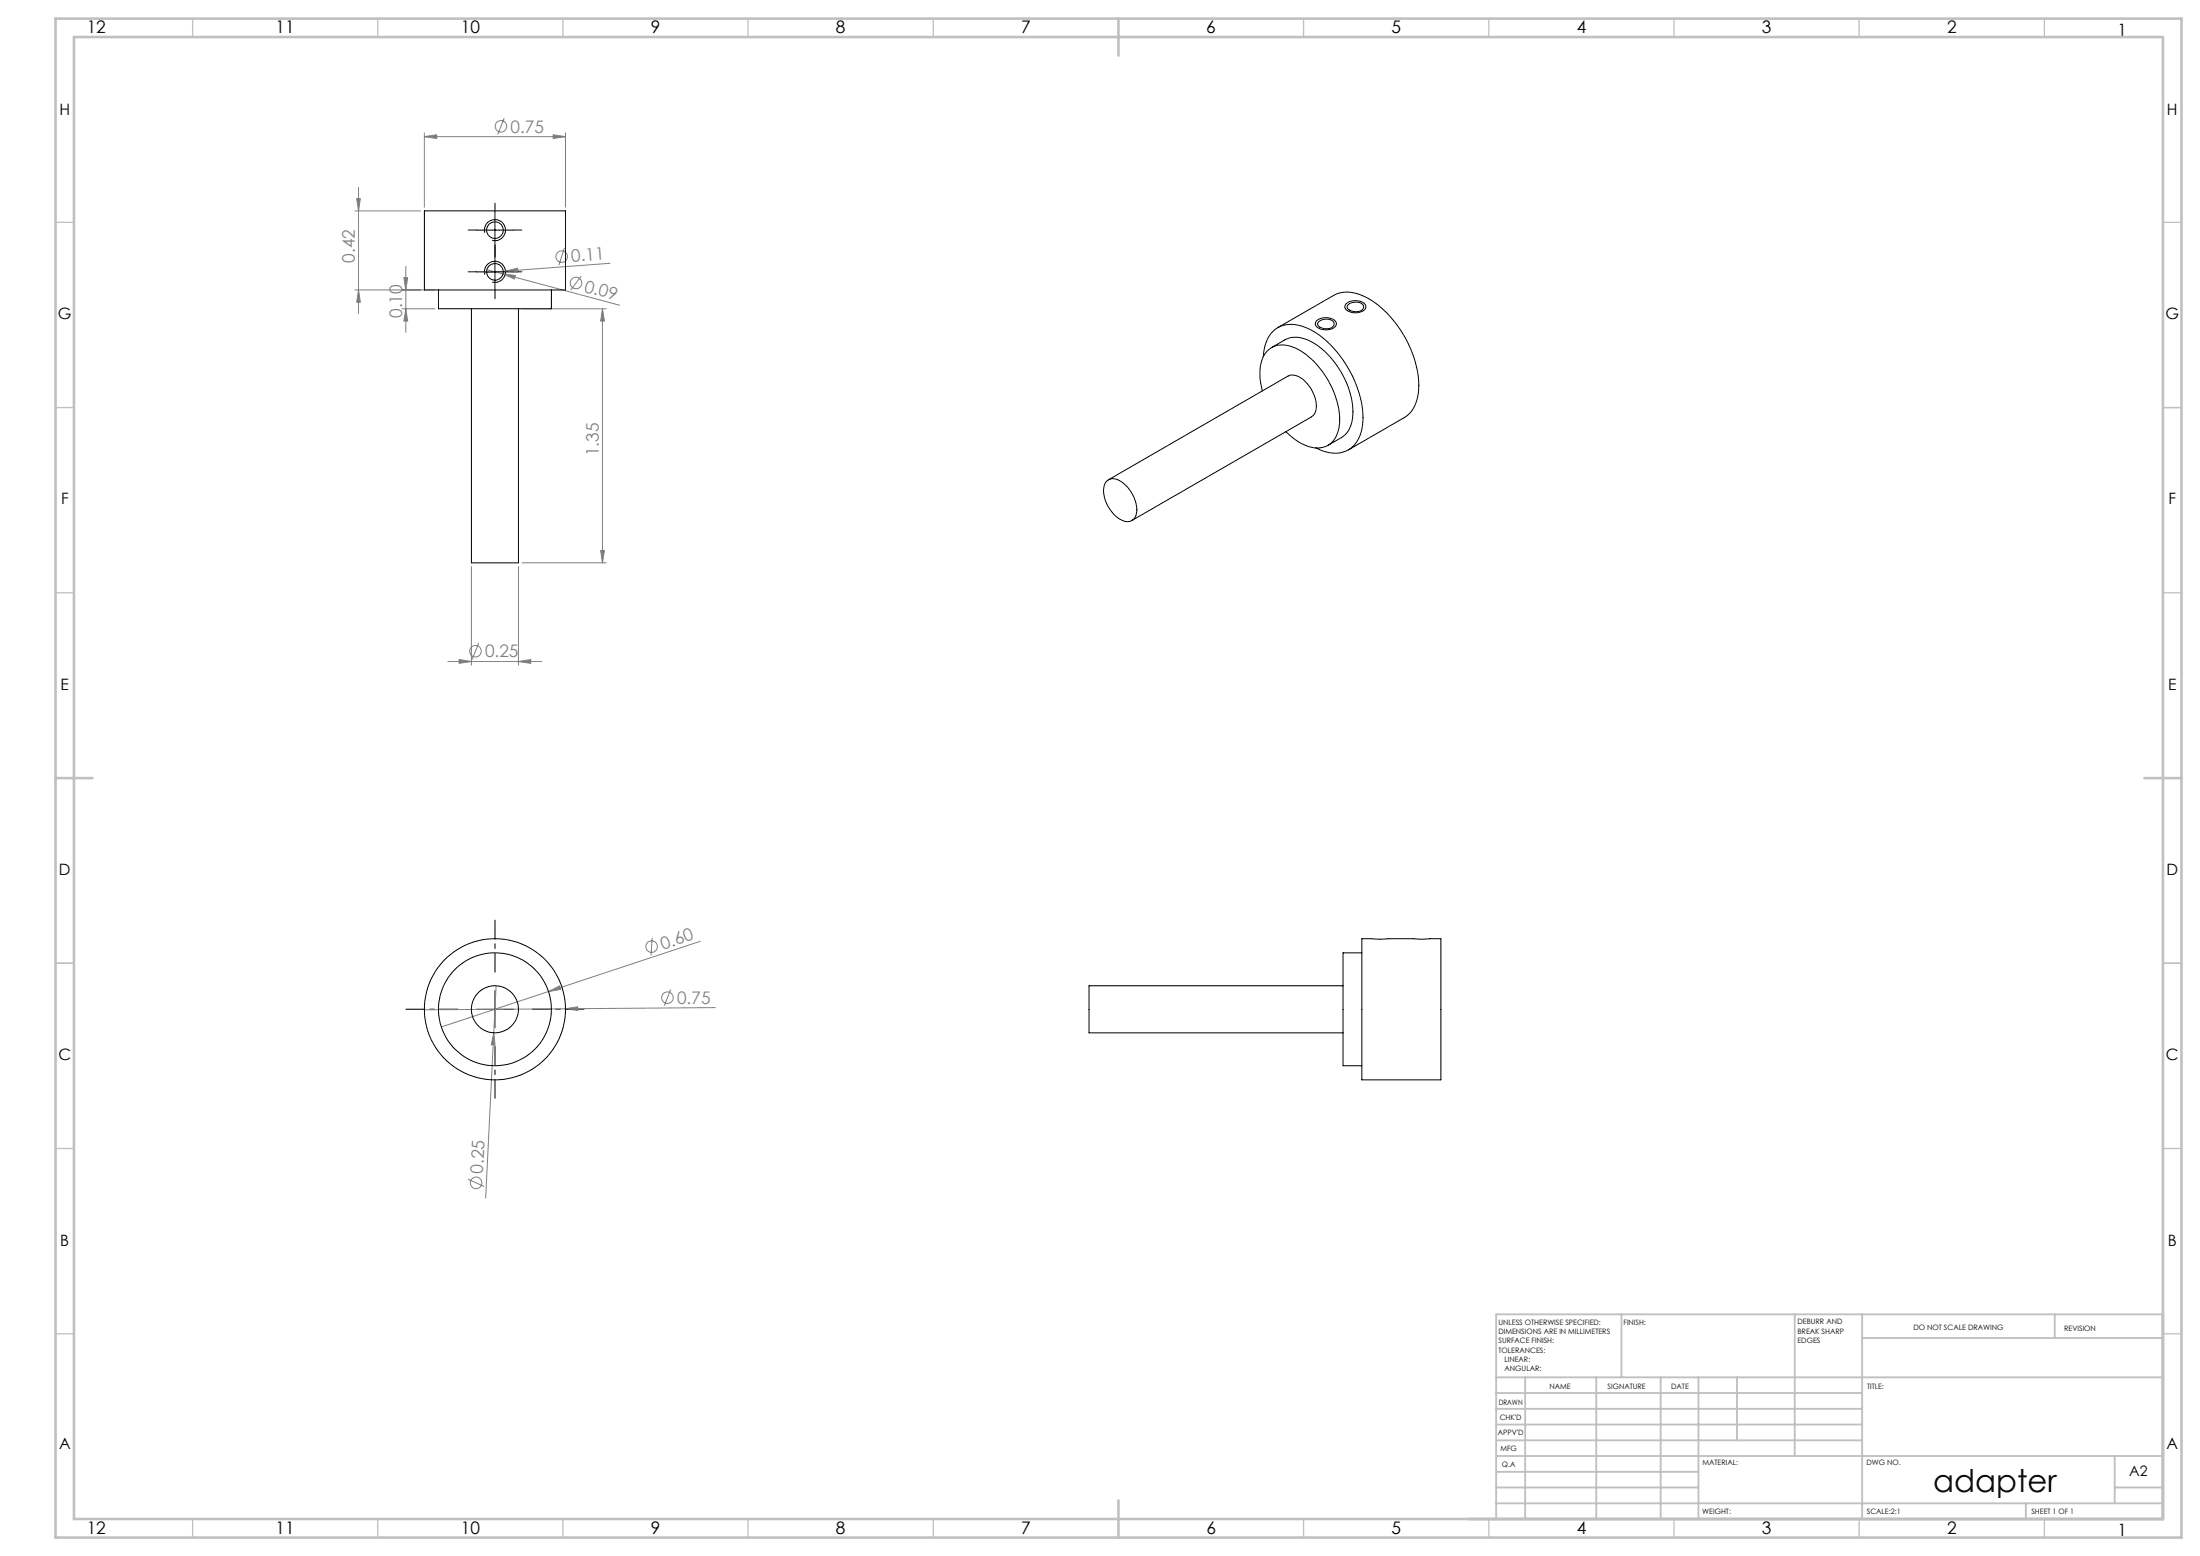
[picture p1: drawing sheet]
<svg xmlns="http://www.w3.org/2000/svg" width="594mm" height="420mm" viewBox="0 0 594 420" stroke-linecap="round" stroke-linejoin="round" font-family="sans-serif">
<g fill="none" stroke="#808080" stroke-width=".27">
<path d="M114.6 36.9l3.3-.5v1zM114.6 35.9v20M114.6 36.9h38.1M136.1 31.9l-1.7 4.4M149.4 36.4l3.3 .5-3.3 .5zM152.7 35.9v20M95.8 56.9h17.8M96.3 53.6h1l-.5 3.3zM96.8 50.6v34M95.8 78.3h21.6M96.8 78.3l.5 3.3h-1zM109 74.9h1.1l-.5 3.4z"/>
<path d="M109.6 71.9v17.8M131.4 72.8l35.9 9.6M135.8 74l3.3 .3-.2 1zM136.5 73.2l3.2-.8 .1 1zM152.4 67l-1.5 4.6M157 74.5l-2.9 3.8M164.7 71.1l-33.9 2.5M108.5 83.3h8.9M109.6 83.3l.5 3.4h-1.1zM141 83.3h22.7M162.7 83.3l.5 3.4h-1zM162.7 83.3v68.6"/>
<path d="M127.3 152.9v26.6M140 152.9v26.6M141 151.9h22.7M162.2 148.6h1l-.5 3.3zM120.9 178.6h25.4M124 178l3.3 .6-3.3 .5zM129.3 173.5l-1.8 4.5M140 178.6l3.3-.6v1.1zM176.1 253.1l-.3 4.8M189.1 254.1l-41 13.5M133.3 278.8l.4 3.3-1.1-.1zM133.9 266.1l-2.8 57.3"/>
<path d="M148.1 267.6l3-1.5 .3 1zM148.1 267.6l-28.9 9.6M152.7 272.3l3.3-.5v1zM152.7 272.3l-38.1 .3M181.1 267.1l-1.7 4.4M193.1 272l-40.4 .3M126.4 318.3l4.3 2"/>
<circle cx="135.2" cy="34.1" r="1.56"/>
<circle cx="151.7" cy="69.3" r="1.56"/>
<circle cx="155.5" cy="76.4" r="1.56"/>
<circle cx="128.4" cy="175.8" r="1.55"/>
<circle cx="175.9" cy="255.5" r="1.55"/>
<circle cx="180.2" cy="269.3" r="1.56"/>
<circle cx="128.6" cy="319.3" r="1.56"/>
</g>
<path d="M133.6 57.1v10M128.6 73.4h10M128.6 62.1h10M130.9 74.1a2.85 2.85 0 0 1 2.5-3.5 2.85 2.85 0 0 1 3.1 3 2.85 2.85 0 0 1-3.6 2.5M130.9 62.8a2.85 2.85 0 0 1 2.5-3.5 2.85 2.85 0 0 1 3.1 3.1 2.85 2.85 0 0 1-3.6 2.5M133.6 68.4v10M355.4 86.7a3.7 3.7 0 0 1 5.4 .4 2.14 2.14 0 0 1-2.6 1.9 2.49 2.49 0 0 1-3.1-1.7zM363.4 82a3.8 3.8 0 0 1 5.4 .5 1.79 1.79 0 0 1-1.9 1.9 3.3 3.3 0 0 1-3.8-1.4zM128.6 272.4h10M133.6 267.4v10" fill="none" stroke="#000" stroke-width=".27"/>
<path d="M123.6 272.4h-14M133.7 262.4v-14M143.6 272.4h14.1M133.7 282.4v14.1" fill="none" stroke="#000" stroke-width=".27" stroke-dasharray="15.2 1.3 1.3 1.3" stroke-dashoffset="10.1"/>
<g fill="none" stroke="#c0c0c0" stroke-width=".35">
<path d="M52 5v5M102 5v5M152 5v5M202 5v5M252 5v5M352 5v5M402 5v5M452 5v5M502 5v5M552 5v5M15 60h5M584 60h5"/>
<path d="M15 110h5M584 110h5M15 160h5M584 160h5M15 260h5M584 260h5M15 310h5M584 310h5M15 360h5M584 360h5M52 410v5M102 410v5"/>
<path d="M152 410v5M202 410v5M252 410v5M352 410v5M402 410v5M452 410v5M502 410v5M552 410v5"/>
</g>
<g fill="none" stroke="#c0c0c0" stroke-width=".5">
<path d="M437.8 354.8v17M484.6 354.8v38.2M502.8 354.8v55.2M554.8 354.8v6.4M584 354.8h-180v55.2M404 371.8h180M404 376h98.8M411.8 371.8v38.2M431 371.8v38.2M448.4 371.8v38.2M458.6 371.8v38.2M469 371.8v17"/>
<path d="M502.8 361.2h81.2M404 388.8h98.8M404 384.5h98.8M404 380.3h98.8M404 397.3h54.6M404 393h180M571 393v12.8M404 405.8h180M404 401.5h54.6M547 405.8v4.2M571 401.5h13"/>
</g>
<path d="M15 5h574v410h-574zM20 10h564v400h-564zM302 5v10M15 210h10M579 210h10M302 405v10" fill="none" stroke="#c0c0c0" stroke-width=".7"/>
<path d="M133.7 57.1v-2.3M128.7 73.4h-2.3M128.7 62.1h-2.3M133.7 68.4v-2.3M133.7 78.4v2.2M133.7 67.1v2.3M138.6 73.4h2.3M138.6 62.1h2.3" fill="none" stroke="#000" stroke-width=".27" stroke-dasharray="15.2 1.3 1.3 1.3"/>
<g fill="#808080">
<path d="M152.7 272.3l3.3-.5v1z"/>
<path d="M136.5 73.2l3.2-.8 .1 1z"/>
<path d="M148.1 267.6l3-1.5 .3 1z"/>
<path d="M133.3 278.8l.4 3.3-1.1-.1z"/>
<path d="M135.8 74l3.3 .3-.2 1z"/>
<path d="M140 178.6l3.3-.6v1.1zM124 178l3.3 .6-3.3 .5zM149.4 36.4l3.3 .5-3.3 .5zM114.6 36.9l3.3-.5v1z"/>
<path d="M162.2 148.6h1l-.5 3.3zM162.7 83.3l.5 3.4h-1z"/>
<path d="M96.3 53.6h1l-.5 3.3zM96.8 78.3l.5 3.3h-1zM109 74.9h1.1l-.5 3.4zM109.6 83.3l.5 3.4h-1.1z"/>
</g>
<g fill="none" stroke="#000" stroke-width=".27">
<path d="M114.6 56.9h38.1v21.4h-38.1zM118.4 78.3v5h30.5v-5M127.3 83.3v68.6h12.7v-68.6M341.1 96.3a9.3 9.3 0 0 1 4.2-8 9.8 9.8 0 0 1 9.2 1.1 29.6 29.6 0 0 1 13.5 24.3 8.7 8.7 0 0 1-4.9 8.2 9.8 9.8 0 0 1-7.8-1M343.3 93.8l3.6-2.1a7.5 7.5 0 0 1 7.8 .9 23.4 23.4 0 0 1 10.6 19.4 7.2 7.2 0 0 1-3.1 6.1l-3.6 2.1M345 88.4l15.1-8.7a8.9 8.9 0 0 1 8.7 .5 29.2 29.2 0 0 1 14.2 24.8 9 9 0 0 1-3.9 7.7l-15 8.7M356.1 86.8a3 3 0 0 1 4.1 .3 1.5 1.5 0 0 1-2 1.6 1.92 1.92 0 0 1-2.4-1.5zM364 82.2a3 3 0 0 1 4.2 .3 1.28 1.28 0 0 1-1.3 1.5 2.73 2.73 0 0 1-3.2-1zM340.8 105.5a12.9 12.9 0 0 1 .8-10.1 5.9 5.9 0 0 1 7.3-1.8 21.2 21.2 0 0 1 11.1 12 16.5 16.5 0 0 1 1 11.5 5.8 5.8 0 0 1-8.4 3.2 16.9 16.9 0 0 1-5.4-3.8M298.8 129.9a3.1 3.1 0 0 1 4.3 .3 9.2 9.2 0 0 1 3.6 9 2.58 2.58 0 0 1-4.1 1 9.2 9.2 0 0 1-4.5-9.1zM299.3 129.5l48.5-28a4.5 4.5 0 0 1 5.2 2.1 8.2 8.2 0 0 1 2 8l-.9 .9-48.5 28M367.7 253.4l4.9 .1 16.4-.1v38.1h-21.3z"/>
<path d="M367.7 257.2h-5.1v30.5h5.1M362.6 266.1h-68.6v12.7h68.6"/>
<circle cx="133.6" cy="73.4" r="2.26"/>
<circle cx="133.6" cy="62.1" r="2.26"/>
<circle cx="133.6" cy="272.4" r="15.2"/>
<circle cx="133.6" cy="272.4" r="6.4"/>
<circle cx="133.6" cy="272.4" r="19"/>
</g>
<text font-size="8.5" x="522" y="402.7">adapter</text>
<g font-size="4.7">
<text x="23.4" y="9">12</text>
<text x="74.4" y="9">11</text>
<text x="124.4" y="9">10</text>
<text x="175.7" y="9">9</text>
<text x="225.7" y="9">8</text>
<text x="275.7" y="9">7</text>
<text x="325.7" y="9">6</text>
<text x="375.7" y="9">5</text>
<text x="425.7" y="9">4</text>
<text x="475.7" y="9">3</text>
<text x="525.7" y="9">2</text>
<text x="23.4" y="414">12</text>
<text x="74.4" y="414">11</text>
<text x="124.4" y="414">10</text>
<text x="175.7" y="414">9</text>
<text x="225.7" y="414">8</text>
<text x="275.7" y="414">7</text>
<text x="325.7" y="414">6</text>
<text x="375.7" y="414">5</text>
<text x="425.7" y="414">4</text>
<text x="475.7" y="414">3</text>
<text x="525.7" y="414">2</text>
</g>
<g font-size="4.7" fill="#808080">
<text x="137.8" y="35.8">0.75</text>
<text x="95.8" y="70.9" transform="rotate(-90 95.8 70.9)">0.42</text>
<text x="154.3" y="70.8" transform="rotate(-4 154.3 70.8)">0.11</text>
<text x="157.6" y="78.7" transform="rotate(15 157.6 78.7)">0.09</text>
<text x="108.6" y="85.8" transform="rotate(-90 108.6 85.8)">0.10</text>
<text x="161.7" y="123.1" transform="rotate(-90 161.7 123.1)">1.35</text>
<text x="131" y="177.5">0.25</text>
<text x="178.9" y="256.3" transform="rotate(-18 178.9 256.3)">0.60</text>
<text x="182.8" y="271">0.75</text>
<text x="130.4" y="316.8" transform="rotate(-87 130.4 316.8)">0.25</text>
</g>
<g font-size="4.6">
<text x="571.7" y="9.6">1</text>
<text x="571.7" y="414.5">1</text>
</g>
<g font-size="4.2">
<text x="16.1" y="31.2">H</text>
<text x="585.1" y="31.2">H</text>
<text x="15.7" y="86.2">G</text>
<text x="584.7" y="86.2">G</text>
<text x="16.5" y="136.1">F</text>
<text x="585.5" y="136.1">F</text>
<text x="16.4" y="186.2">E</text>
<text x="585.4" y="186.2">E</text>
<text x="15.9" y="236.2">D</text>
<text x="584.9" y="236.2">D</text>
<text x="15.8" y="286.1">C</text>
<text x="584.8" y="286.1">C</text>
<text x="16.3" y="336.2">B</text>
<text x="585.3" y="336.2">B</text>
<text x="15.9" y="391.2">A</text>
<text x="584.9" y="391.2">A</text>
</g>
<text font-size="3.9" x="574.9" y="398.5">A2</text>
<g font-size="2">
<text x="404.6" y="357.6">UNLESS OTHERWISE SPECIFIED:</text>
<text x="438.4" y="357.6">FINISH:</text>
<text x="485.3" y="357.5">DEBURR AND</text>
<text x="485.3" y="360">BREAK SHARP</text>
<text x="516.6" y="359">DO NOT SCALE DRAWING</text>
<text x="557.3" y="359.2">REVISION</text>
<text x="404.6" y="360.1">DIMENSIONS ARE IN MILLIMETERS</text>
<text x="404.6" y="362.6">SURFACE FINISH:</text>
<text x="404.6" y="365.1">TOLERANCES:</text>
<text x="485.3" y="362.5">EDGES</text>
<text x="406.2" y="367.6">LINEAR:</text>
<text x="406.2" y="370.1">ANGULAR:</text>
<text x="418.3" y="375">NAME</text>
<text x="434" y="374.9">SIGNATURE</text>
<text x="451.2" y="374.9">DATE</text>
<text x="504.1" y="374.9">TITLE:</text>
<text x="404.6" y="379.1">DRAWN</text>
<text x="404.9" y="383.3">CHK'D</text>
<text x="404.4" y="387.4">APPV'D</text>
<text x="405.1" y="391.8">MFG</text>
<text x="405.5" y="396">Q.A</text>
<text x="459.6" y="395.5">MATERIAL:</text>
<text x="504" y="395.5">DWG NO.</text>
<text x="459.6" y="408.5">WEIGHT:</text>
<text x="504.1" y="408.6">SCALE:2:1</text>
<text x="548.5" y="408.6">SHEET 1 OF 1</text>
</g>
</svg>
